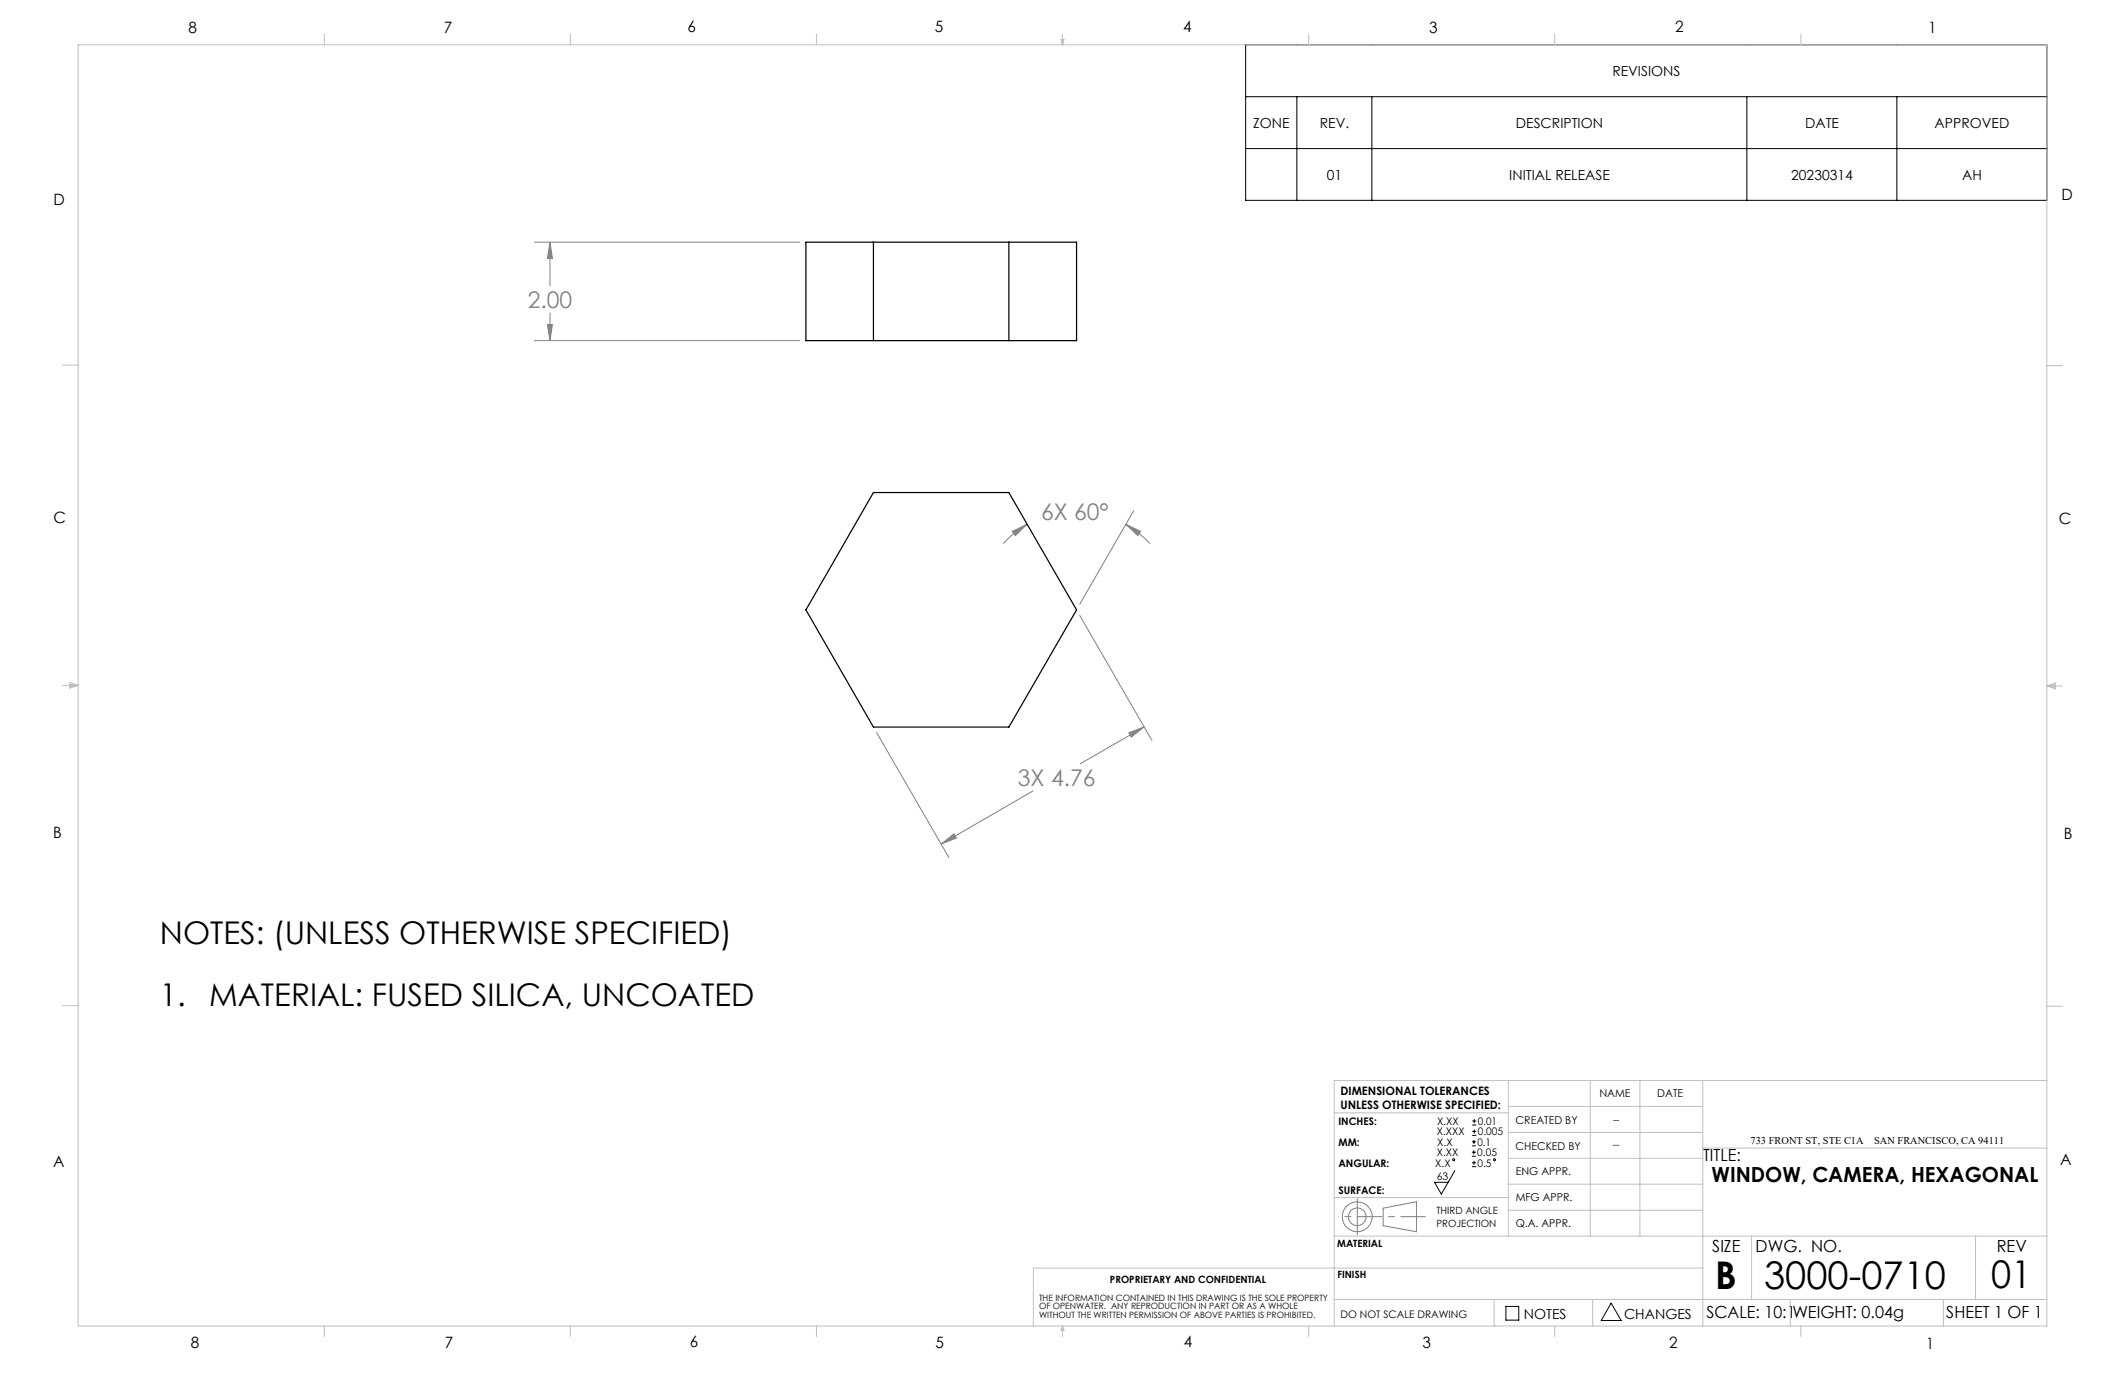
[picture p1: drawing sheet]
<svg xmlns="http://www.w3.org/2000/svg" width="432mm" height="279mm" viewBox="0 0 432 279" stroke-linecap="round" stroke-linejoin="round" font-family="sans-serif">
<g fill="none" stroke="#000" stroke-width=".2">
<path d="M253.1 9.1h162.8v31.6h-162.8zM253.1 19.6h162.8M263.5 19.6v21.1M278.8 19.6v21.1M355 19.6v21.1M385.4 19.6v21.1M253.1 30.2h162.8M295.6 237.9l-2.7 4.7-1.4-2.4h2.8M299.1 234.9h.8M299.1 234.1h.8M299.1 232.8h.8M299.1 232h.8"/>
<path d="M299.1 237.1h.8M299.1 236.3h.8M299.2 228.6h.8M299.2 227.8h.8M299.2 230.7h.8M299.2 229.9h.8M299.5 233.8v.8M299.5 231.6v.8M299.5 235.9v.8M299.6 227.4v.8M299.6 229.5v.8M306 265.5h2.6v2.8h-2.6z"/>
<path d="M327.4 264.8l2 3.5h-4z"/>
<circle cx="295.4" cy="235.7" r=".2"/>
<circle cx="303.7" cy="235.7" r=".2"/>
</g>
<g fill="none" stroke="#808080" stroke-width=".2">
<path d="M108.6 49.2h53.9M111.8 49.2l.5 3.3h-1.1zM111.8 49.2v8.9M108.6 69.2h53.9M111.2 65.9h1.1l-.5 3.3zM111.8 63.6v5.6M205.7 108l3-1.5-2.4 2.3zM208.7 106.5a21.3 21.3 0 0 0-4.9 4M228.8 106.5l3 1.5-.6 .8zM228.8 106.5a19.4 19.4 0 0 1 4.8 4M230.4 103.8l-11 19M219.4 125l14.7 25.5"/>
<path d="M178.1 148.8l14.7 25.5M229.4 148.9l3.1-1.2-2.6 2.1zM232.5 147.7l-13 7.5M191.2 171.5l2.7-2.1 .4 .9zM209.9 160.7l-18.7 10.8M281.1 245.5l6.7-1.3v6.1l-6.7-1.2z"/>
<circle cx="275.8" cy="247.3" r="1.8"/>
<circle cx="275.8" cy="247.3" r="3"/>
</g>
<path d="M275.8 247.2h13.8" fill="none" stroke="#808080" stroke-width=".2" stroke-dasharray="15.2 1.3 1.3 1.3" stroke-dashoffset="10.2"/>
<path d="M275.8 247.2v-3.6M275.8 247.2v3.7" fill="none" stroke="#808080" stroke-width=".2" stroke-dasharray="15.2 1.3 1.3 1.3"/>
<path d="M275.8 247.2h-3.8" fill="none" stroke="#808080" stroke-width=".2" stroke-dasharray="15.2 1.3 1.3 1.3" stroke-dashoffset="15.2"/>
<g fill="none" stroke="#c0c0c0" stroke-width=".2">
<path d="M15.9 9.1h400v260.4h-400zM65.9 6.9v2.2M115.9 6.9v2.2M165.9 6.9v2.2M215.6 8h.6l-.3 1.1zM215.7 8l.2 1.1M215.9 6.9v2.2M216 8l-.1 1.1M265.9 6.9v2.2M315.9 6.9v2.2M365.9 6.9v2.2M12.7 74.2h3.2"/>
<path d="M415.9 74.3h3.2M12.7 139.3h3.2M14.2 139.1l1.7 .2M14.2 138.7l1.7 .6-1.7 .5zM15.9 139.3l-1.7 .3M415.9 139.4h3.2M415.9 139.4l1.8-.6v1.2zM415.9 139.4l1.8 .3M417.7 139.2l-1.8 .2M12.7 204.4h3.2M306.5 219.6v31.6M323.1 219.6v31.6"/>
<path d="M333.2 219.6v31.6M346 219.6v49.9M415.9 204.5h3.2M415.9 219.6h-144.8v49.9M271.1 226.1h35.4M306.5 235.4h39.5M306.5 230.1h39.5M306.5 224.8h39.5M346 233.3h69.9M271.1 251.2h144.8M271.1 243.3h35.4M306.5 245.9h39.5"/>
<path d="M306.5 240.6h39.5M346 257.7h-136v11.8M355.9 251.2v12.9M401.4 251.2v12.9M65.9 269.5v2.1M115.9 269.5v2.1M165.9 269.5v2.1M215.9 269.5v2.1M215.9 269.5l.3 .8h-.6zM265.9 269.5v2.1M271.1 264.1h144.8M303.6 264.1v5.4"/>
<path d="M315.9 269.5v2.1M323.6 264.1v5.4M363.8 264.1v5.4M365.9 269.5v2.1M394.9 264.1v5.4"/>
</g>
<path d="M111.8 49.2l.5 3.3h-1.1zM111.2 65.9h1.1l-.5 3.3zM191.2 171.5l2.7-2.1 .4 .9zM229.4 148.9l3.1-1.2-2.6 2.1zM228.8 106.5l3 1.5-.6 .8zM205.7 108l3-1.5-2.4 2.3z" fill="#808080"/>
<path d="M163.8 49.2h55v20h-55zM177.5 49.2v20M205 49.2v20M177.5 100.1h27.5l13.8 23.8-13.8 23.8h-27.5l-13.7-23.8z" fill="none" stroke="#000" stroke-width=".25"/>
<g font-size="7.8">
<text x="348.5" y="261.9">B</text>
<text x="358.5" y="261.9">3000-0710</text>
<text x="404.6" y="261.8">01</text>
</g>
<g font-size="6.3">
<text x="32.5" y="191.8">NOTES: (UNLESS OTHERWISE SPECIFIED)</text>
<text x="32.5" y="204.5">1.</text>
<text x="42.5" y="204.5">MATERIAL: FUSED SILICA, UNCOATED</text>
</g>
<g font-size="4.7" fill="#808080">
<text x="107.2" y="62.6">2.00</text>
<text x="211.5" y="105.6">6X 60°</text>
<text x="206.8" y="159.7">3X 4.76</text>
</g>
<text font-size="4.2" x="347.8" y="240.3">WINDOW, CAMERA, HEXAGONAL</text>
<g font-size="3.4">
<text x="346.1" y="235.9">TITLE:</text>
<text x="347.9" y="254.3">SIZE</text>
<text x="356.7" y="254.4">DWG. NO.</text>
<text x="405.7" y="254.5">REV</text>
<text x="346.8" y="267.9">SCALE: 10:1WEIGHT: 0.04g</text>
<text x="395.5" y="267.9">SHEET 1 OF 1</text>
</g>
<g font-size="3.2">
<text x="38.3" y="6.7">8</text>
<text x="90.2" y="6.7">7</text>
<text x="139.7" y="6.5">6</text>
<text x="190" y="6.5">5</text>
<text x="240.4" y="6.5">4</text>
<text x="290.4" y="6.7">3</text>
<text x="340.4" y="6.5">2</text>
<text x="391.9" y="6.7">1</text>
<text x="10.9" y="41.6">D</text>
<text x="418.9" y="40.7">D</text>
<text x="10.9" y="106.3">C</text>
<text x="418.4" y="106.4">C</text>
<text x="10.8" y="170.2">B</text>
<text x="419.4" y="170.6">B</text>
<text x="10.8" y="237.2">A</text>
<text x="418.6" y="236.8">A</text>
<text x="38.8" y="273.8">8</text>
<text x="90.4" y="273.8">7</text>
<text x="140.2" y="273.8">6</text>
<text x="190.1" y="273.9">5</text>
<text x="240.5" y="273.8">4</text>
<text x="289" y="273.9">3</text>
<text x="339.1" y="273.8">2</text>
<text x="391.4" y="274.1">1</text>
</g>
<g font-size="2.8">
<text x="327.6" y="15.4">REVISIONS</text>
<text x="254.6" y="26">ZONE</text>
<text x="268.2" y="26">REV.</text>
<text x="308" y="26">DESCRIPTION</text>
<text x="366.8" y="26">DATE</text>
<text x="393.1" y="26">APPROVED</text>
<text x="269.6" y="36.5">01</text>
<text x="306.7" y="36.5">INITIAL RELEASE</text>
<text x="364" y="36.5">20230314</text>
<text x="398.7" y="36.5">AH</text>
<text x="309.6" y="268">NOTES</text>
<text x="330" y="268">CHANGES</text>
</g>
<g font-size="2.4">
<text x="272.4" y="222.5">DIMENSIONAL TOLERANCES</text>
<text x="272.4" y="225.3">UNLESS OTHERWISE SPECIFIED:</text>
</g>
<g font-size="2.2">
<text x="325" y="222.9">NAME</text>
<text x="336.8" y="222.9">DATE</text>
<text x="308" y="233.6">CHECKED BY</text>
<text x="308" y="228.4">CREATED BY</text>
<text x="308" y="238.8">ENG APPR.</text>
<text x="308" y="244">MFG APPR.</text>
<text x="308" y="249.3">Q.A. APPR.</text>
</g>
<g font-size="2.1">
<text x="272" y="228.6">INCHES:</text>
<text x="272" y="232.8">MM:</text>
<text x="292" y="230.7">X.XXX</text>
<text x="292" y="228.6">X.XX</text>
<text x="292.1" y="232.8">X.X</text>
<text x="300.2" y="232.8">0.1</text>
<text x="300.3" y="228.6">0.01</text>
<text x="300.3" y="230.7">0.005</text>
<text x="327.8" y="233.4">--</text>
<text x="355.7" y="232.4">733 FRONT ST, STE C1A</text>
<text x="380.8" y="232.4">SAN FRANCISCO, CA 94111</text>
<text x="272" y="237">ANGULAR:</text>
<text x="291.6" y="237">X.X</text>
<text x="291.9" y="239.8">63</text>
<text x="292" y="234.9">X.XX</text>
<text x="300.2" y="234.9">0.05</text>
<text x="300.2" y="237">0.5</text>
<text x="272" y="242.6">SURFACE:</text>
<text x="272.4" y="267.8">DO NOT SCALE DRAWING</text>
</g>
<g font-size="2">
<text x="327.8" y="228.3">--</text>
<text x="291.9" y="246.8">THIRD ANGLE</text>
<text x="291.9" y="249.3">PROJECTION</text>
<text x="271.7" y="253.4">MATERIAL</text>
<text x="225.5" y="260.6">PROPRIETARY AND CONFIDENTIAL</text>
<text x="271.8" y="259.7">FINISH</text>
</g>
<g font-size="1.8">
<text x="211.1" y="264.3">THE INFORMATION CONTAINED IN THIS DRAWING IS THE SOLE PROPERTY</text>
<text x="211.1" y="266.1">OF OPENWATER. ANY REPRODUCTION IN PART OR AS A WHOLE</text>
<text x="211.1" y="267.8">WITHOUT THE WRITTEN PERMISSION OF ABOVE PARTIES IS PROHIBITED.</text>
</g>
</svg>
